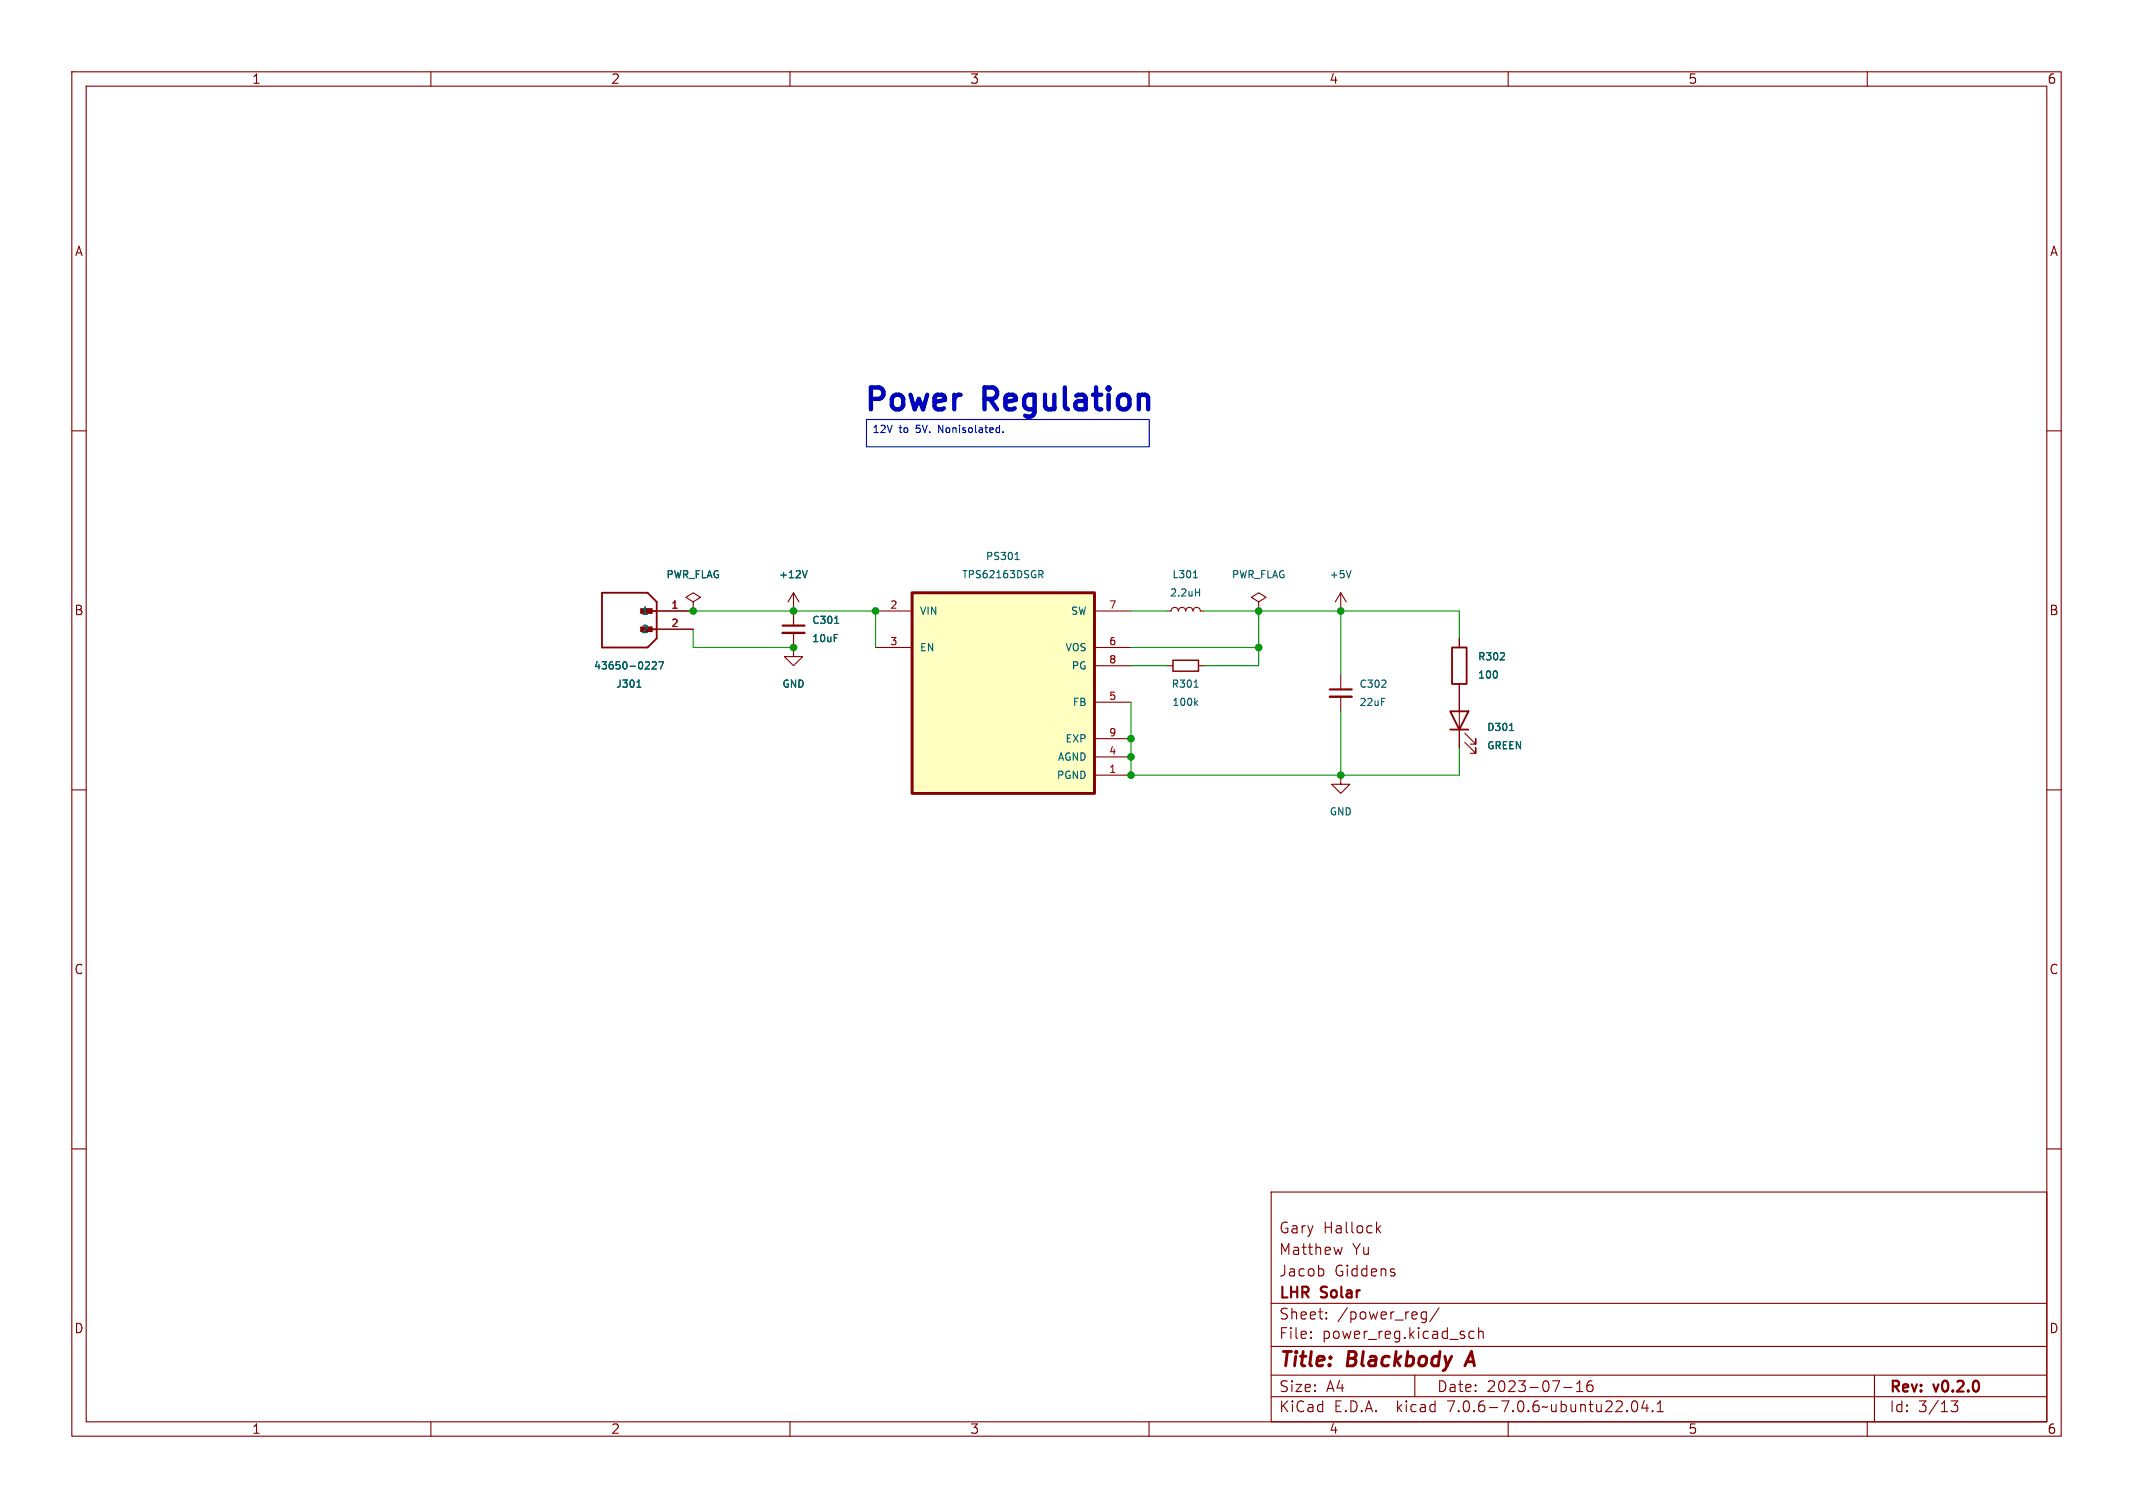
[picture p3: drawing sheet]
<svg xmlns="http://www.w3.org/2000/svg" width="297mm" height="210mm" viewBox="0 0 297 210" stroke-linecap="round" stroke-linejoin="round" font-family="sans-serif">
<g fill="none" stroke="#840000" stroke-width=".15">
<path d="M10 10h277v190h-277zM12 12h273v186h-273zM60 10v2M110 10v2M160 10v2M210 10v2M260 10v2M10 60h2M285 60h2M91.4 85.1h5.1M91.4 87.6h5.1M96.5 83.8l1-.6-1-.6-1 .6 1 .6v1.3"/>
<path d="M96.5 85.1h.1M110.5 88.1v3.3h1.3l-1.3 1.3-1.3-1.3h1.3M110.5 82.6l-.8 1.2M110.5 82.6v4.5M110.5 82.6l.8 1.2M121.9 85.1h5.1M121.9 90.2h5.1M152.4 92.7h5.1M152.4 85.1h5.1M152.4 90.2h5.1M152.4 97.8h5.1M162.6 85.1h.5a.51 .51 0 0 1 .5-.5 .51 .51 0 0 1 .5 .5 .51 .51 0 0 1 .5-.5 .51 .51 0 0 1 .5 .5 .51 .51 0 0 1 .5-.5 .51 .51 0 0 1 .5 .5 .51 .51 0 0 1 .5-.5 .51 .51 0 0 1 .5 .5h.5"/>
<path d="M162.6 92.7h.7M166.9 92.7h.7M175.3 83.8l1-.6-1-.6-1.1 .6 1.1 .6v1.3M175.3 85.1h.1M186.7 82.6v2.5M186.7 94v2M186.7 97v2.1M186.7 82.6l-.8 1.2M186.7 82.6l.8 1.2M203.2 88.9v1.3M203.2 95.3v8.8M10 110h2"/>
<path d="M152.4 108h5.1M152.4 105.4h5.1M152.4 102.9h5.1M186.7 108v1.2h1.3l-1.3 1.3-1.3-1.3h1.3M204 103.4l1.5 1.5v-.8v.8h-.8M204 102.1l1.5 1.5v-.7v.7h-.8M285 110h2M10 160h2M285 160h2M177 166h108v32h-108zM184.2 176.8l.1 .2v.4l-.1 .2M186.9 173.7l-.3 1-.3-.7"/>
<path d="M191.8 171.1l.4 .6M192.2 170.7l-.5 .6M194.2 177.3v.1v.2M60 198v2M110 198v2M160 198v2M177 194.5h108M177 191.5h108M177 187.5h108M177 181.5h108M182.5 186.3h.1l-.1 .1M182.5 186.3v.1"/>
<path d="M182.5 185.5v.1M182.5 185.5h.1l-.1 .1M184.7 183.6v.1M184.7 183.6h-.1l.1 .1M184.7 182.8v.1M184.7 182.8h-.1l.1 .1M197 191.5v3M198 183.6l.2 .1 .4-.1M198.6 182.7v1.2a.41 .41 0 0 1-.6 .2M198.6 182.8l-.4-.1-.2 .1M200.4 182.1l-1.3 2M205.2 185.5l-.4-.1-.3 .3v.4l.2 .2 .1 .1 .4-.1"/>
<path d="M205.9 185.5a.37 .37 0 0 1 .6 .1v.8M205.9 184.9v1.5M210 198v2M217.7 193.2h1.2M219.5 193.8h.9M219.5 192.7l.5-.4v1.5M221.7 192.3a.59 .59 0 0 0-.7 .6v.6l.1 .2 .4 .1 .2-.1 .1-.5-.1-.3h-.5l-.2 .3M227.3 195.2a.36 .36 0 0 1 .4-.1 .36 .36 0 0 1 .3 .3 .77 .77 0 0 1-.5 1.2 .91 .91 0 0 1-.2-1.4zM229 195l-.4 1.1h.9M229.3 195.6v1M230.1 196.5h.1l-.1 .1M230.1 196.5h-.1l.1 .1"/>
<path d="M230.1 196.5v.1M230.7 196.6h.9M230.7 195.5l.5-.4v1.5M260 198v2M261 191.5v6.5M271.7 195.1h.9l-.5 .6a.41 .41 0 0 1 .5 .3v.3l-.1 .2-.2 .1-.6-.1"/>
</g>
<path d="M204.9 188.2l-.9 2" fill="none" stroke="#840000" stroke-width=".4"/>
<path d="M109 88.1h3M185.2 97h3" fill="none" stroke="#840000" stroke-width=".33"/>
<path d="M109 87.1h3M185.2 96h3" fill="none" stroke="#840000" stroke-width=".3"/>
<g fill="none" stroke="#006464" stroke-width=".15">
<path d="M112.4 79.5l-.3 1M141.3 77.9h.6M141.5 77.1l.1-.2v1M144.7 79.5h.3l.2 .2-.1 .2-.4 .1M144.9 80l.3 .5M166.4 79.6l.1-.1v1M188.1 79.5l-.3 1M88.7 95.7h.5M88.9 94.8l.1-.1v1M90.8 92.3l.4-.1 .2 .3-.6 .7h.6M91.7 92.2h.7l-.4 1M116.2 88.4h.4"/>
<path d="M116.2 86.8h.6M166.2 80.5h.5M166.3 95.7h.5M166.5 97.9l.2 .3M166.5 82.5h.5M166.7 97.6l-.3 .4M167 82v1M192.4 95.7h.6M192.4 97.3h.4M192.9 94.8v.3M208.4 93.6v.6M208.9 91.9h.6"/>
<path d="M209.4 91v.3M210.2 101.7h.6"/>
</g>
<path d="M83.8 82.6h6.4l1.2 1.2v5.1l-1.2 1.3h-6.4zM89.5 87.6h1.9M89.5 85.1h1.9M201.9 99.1h2.6l-1.3 2.5zM202.2 90.2h2v5.1h-2zM201.9 101.6h2.6" fill="none" stroke="#840000" stroke-width=".25"/>
<path d="M163.3 91.9h3.6v1.6h-3.6z" fill="none" stroke="#840000" stroke-width=".2"/>
<path d="M127 82.6h25.4v27.9h-25.4z" fill="#ffffc2" stroke="#ffffc2" stroke-width=".14"/>
<path d="M127 82.6h25.4v27.9h-25.4z" fill="none" stroke="#840000" stroke-width=".41"/>
<g fill="#840000" stroke="#840000" stroke-width=".15">
<path d="M89.2 87.3h1.6v.6h-1.6z"/>
<path d="M89.2 84.8h1.6v.6h-1.6z"/>
</g>
<path d="M120.6 58.4h39.4v3.8h-39.4zM130.7 60.2v-1l.6 1M139.7 60.1v.1" fill="none" stroke="#0000c2" stroke-width=".15"/>
<path d="M96.5 85.1h25.4v5.1M96.5 87.6v2.6h14M157.5 85.1h5.1M157.5 92.7h5.1M157.5 97.8v10.2h45.7v-3.9M157.5 90.2h17.8M167.6 85.1h35.6v3.8M175.3 85.1v7.6h-7.7M186.7 85.1v8.9M186.7 99.1v8.9" fill="none" stroke="#009600" stroke-width=".15"/>
<g fill="#009600" stroke="#009600" stroke-width=".15">
<circle cx="110.5" cy="85.1" r=".46"/>
<circle cx="110.5" cy="90.2" r=".46"/>
<circle cx="157.5" cy="108" r=".46"/>
<circle cx="175.3" cy="90.2" r=".46"/>
<circle cx="175.3" cy="85.1" r=".46"/>
<circle cx="157.5" cy="102.9" r=".46"/>
<circle cx="157.5" cy="105.4" r=".46"/>
<circle cx="121.9" cy="85.1" r=".46"/>
<circle cx="186.7" cy="108" r=".46"/>
<circle cx="186.7" cy="85.1" r=".46"/>
<circle cx="96.5" cy="85.1" r=".46"/>
</g>
<g font-size="4.2" fill="#0000c2">
<text x="120.1" y="57.4">Power</text>
<text x="137.2" y="57.4">Regulation</text>
</g>
<g font-size="2.8" fill="#840000">
<text x="178" y="190.9">Title:</text>
<text x="187.7" y="190.9">Blackbody</text>
<text x="205.1" y="190.9">A</text>
</g>
<g font-size="2.1" fill="#840000">
<text x="178" y="172">Gary</text>
<text x="184.2" y="172">Hallock</text>
<text x="178" y="178">Jacob</text>
<text x="178" y="175">Matthew</text>
<text x="185.8" y="178">Giddens</text>
<text x="188.3" y="175">Yu</text>
<text x="178" y="184">Sheet:</text>
<text x="178" y="181.2">LHR</text>
<text x="184" y="181.2">Solar</text>
<text x="186.2" y="184">/power_reg/</text>
<text x="178" y="186.7">File:</text>
<text x="184.1" y="186.7">power_reg.kicad_sch</text>
<text x="178" y="196.9">KiCad</text>
<text x="178" y="194.1">Size:</text>
<text x="184.7" y="194.1">A4</text>
<text x="185.7" y="196.9">E.D.A.</text>
<text x="194.6" y="196.9">kicad</text>
<text x="200" y="194.1">Date:</text>
<text x="201.8" y="196.9">7.0.6-7.0.6~ubuntu22.04.1</text>
<text x="207" y="194.1">2023-07-16</text>
<text x="263" y="194.3">Rev:</text>
<text x="263" y="196.9">Id:</text>
<text x="267.1" y="196.9">3/13</text>
<text x="269.4" y="194.3">v0.2.0</text>
</g>
<g font-size="1.8" fill="#840000">
<text x="35" y="11.9">1</text>
<text x="85" y="11.9">2</text>
<text x="135" y="11.9">3</text>
<text x="185" y="11.9">4</text>
<text x="235" y="11.9">5</text>
<text x="285" y="11.9">6</text>
<text x="10.3" y="35.9">A</text>
<text x="285.3" y="35.9">A</text>
<text x="10.3" y="85.9">B</text>
<text x="285.3" y="85.9">B</text>
<text x="10.3" y="135.9">C</text>
<text x="285.3" y="135.9">C</text>
<text x="10.3" y="185.9">D</text>
<text x="285.3" y="185.9">D</text>
<text x="35" y="199.9">1</text>
<text x="85" y="199.9">2</text>
<text x="135" y="199.9">3</text>
<text x="185" y="199.9">4</text>
<text x="235" y="199.9">5</text>
<text x="285" y="199.9">6</text>
</g>
<g font-size="1.4" fill="#0000c2">
<text x="121.4" y="60.7">12V</text>
<text x="125.2" y="60.7">to</text>
<text x="127.8" y="60.7">5V.</text>
<text x="131.1" y="60.7">Nonisolated.</text>
</g>
<g font-size="1.4" fill="#006464">
<text x="92.7" y="80.7">PWR_FLAG</text>
<text x="108.4" y="80.7">+12V</text>
<text x="133.9" y="80.7">TPS62163DSGR</text>
<text x="137.2" y="78.2">PS301</text>
<text x="162.8" y="83.3">2.2uH</text>
<text x="163.1" y="80.7">L301</text>
<text x="171.4" y="80.7">PWR_FLAG</text>
<text x="185" y="80.7">+5V</text>
<text x="89.2" y="85.8">1</text>
<text x="89.2" y="88.4">2</text>
<text x="113" y="87.1">C301</text>
<text x="113" y="89.6">10uF</text>
<text x="128" y="85.8">VIN</text>
<text x="149" y="85.8">SW</text>
<text x="82.6" y="93.4">43650-0227</text>
<text x="85.7" y="96">J301</text>
<text x="108.8" y="96">GND</text>
<text x="128" y="90.9">EN</text>
<text x="148.2" y="90.9">VOS</text>
<text x="149.1" y="93.4">PG</text>
<text x="163" y="96">R301</text>
<text x="189.2" y="96">C302</text>
<text x="205.7" y="92.2">R302</text>
<text x="205.7" y="94.7">100</text>
<text x="149.2" y="98.5">FB</text>
<text x="163.1" y="98.5">100k</text>
<text x="189.2" y="98.5">22uF</text>
<text x="147.2" y="106.1">AGND</text>
<text x="148.2" y="103.6">EXP</text>
<text x="207" y="102">D301</text>
<text x="207" y="104.6">GREEN</text>
<text x="147" y="108.7">PGND</text>
<text x="185" y="113.8">GND</text>
</g>
<g font-size="1.4" fill="#a90000">
<text x="93.4" y="84.8">1</text>
<text x="93.4" y="87.4">2</text>
<text x="123.8" y="84.8">2</text>
<text x="123.8" y="89.9">3</text>
<text x="154.3" y="89.9">6</text>
<text x="154.3" y="84.8">7</text>
<text x="154.3" y="92.5">8</text>
<text x="154.3" y="97.5">5</text>
<text x="154.3" y="107.7">1</text>
<text x="154.3" y="105.2">4</text>
<text x="154.3" y="102.6">9</text>
</g>
</svg>
